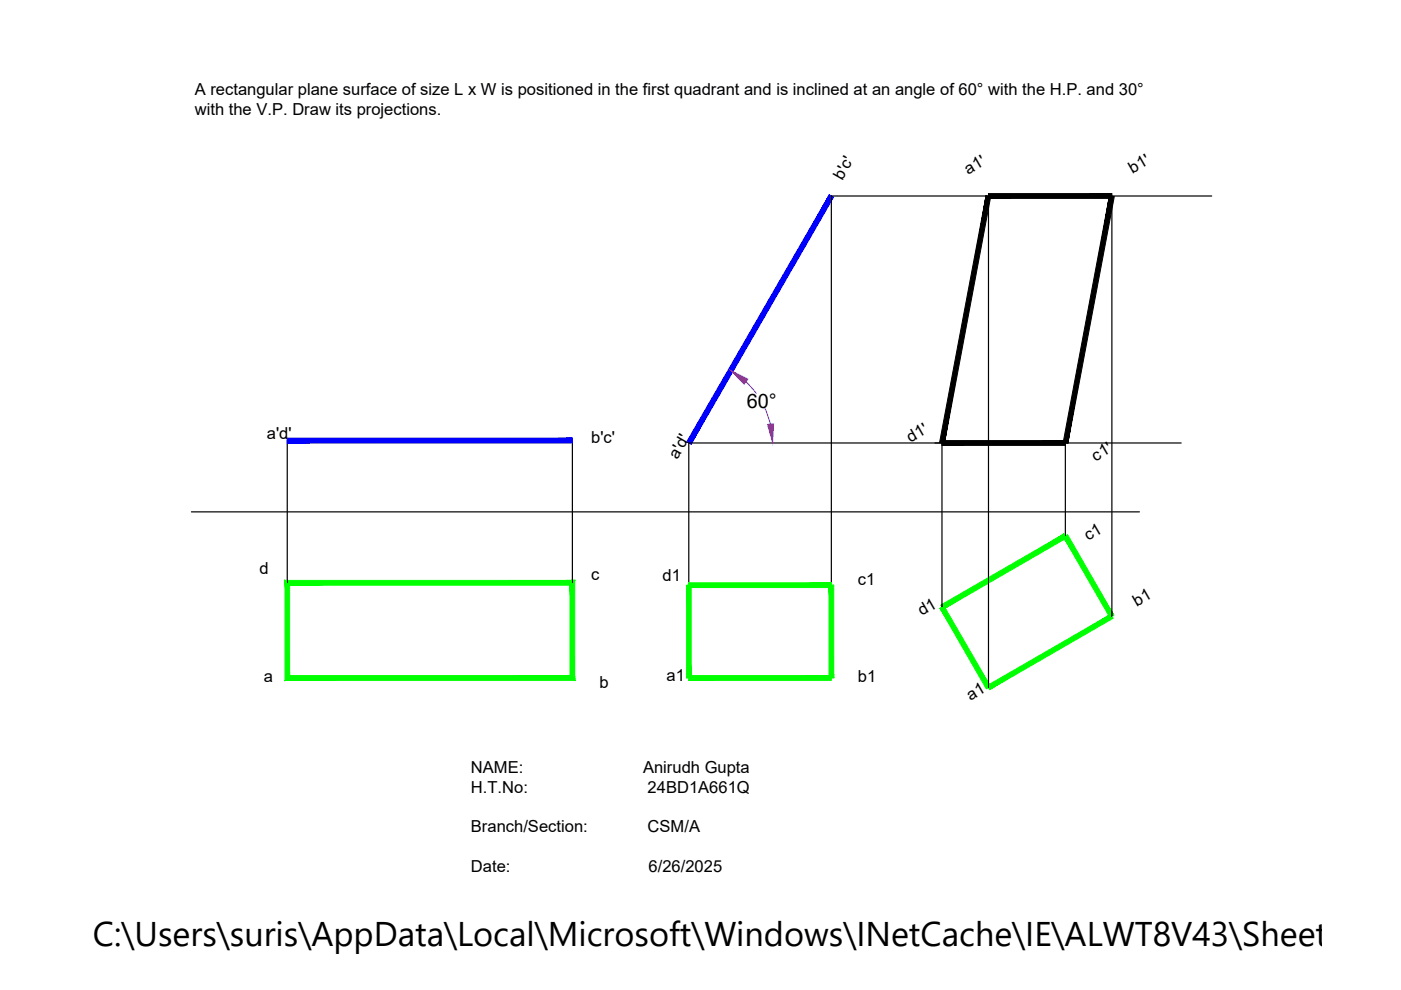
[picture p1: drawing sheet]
<svg xmlns="http://www.w3.org/2000/svg" width="297mm" height="210mm" viewBox="0 0 297 210" stroke-linecap="round" stroke-linejoin="round" font-family="sans-serif">
<!-- layer: 0 -->
<path d="M209.6 41.6v104.2M235.7 41.6v89.1M256.9 41.6h-80.6v102.1M60.9 93.4v30.2M121.4 93.4v30.2M199.7 93.9v34.8M225.9 93.9v19.7M250.4 93.9h-104.4v30.2M40.6 108.5h201" fill="none" stroke="#000" stroke-width=".25"/>
<g fill="#0f0" stroke="#0f0" stroke-width=".21">
<path d="M60.4 123l1 1.1 60.5-1.1zM61.4 124.1l60.5-1.1-1.1 1.1zM121.9 123l-1.1 1.1 1.1 20.2zM120.8 124.1l1.1 20.2-1.1-1.1zM60.4 144.3h61.5l-1.1-1.1zM61.4 143.2h59.4l-60.4 1.1zM60.4 123v21.3l1-1.1zM60.4 123l1 1.1v19.1z"/>
<path d="M146 123.6v1l30.3-1zM146 124.6l30.3-1v1z"/>
<path d="M145.6 124.1l.9 19.6v-19.6zM145.6 124.1l.9 19.6h-.9z"/>
<path d="M146 143.2v1.1l30.3-1.1zM146 144.3l30.3-1.1v1.1z"/>
<path d="M175.8 124.1l1 19.6v-19.6zM175.8 124.1l1 19.6h-1z"/>
<path d="M199.5 128.3l.5 .9 25.6-16zM200 129.2l25.6-16 .5 .9z"/>
<path d="M199.3 129l10.7 16.5-9.9-17zM199.3 129l10.7 16.5-.9 .5z"/>
<path d="M209.3 145.4l.5 .8 25.7-16zM209.8 146.2l25.7-16 .5 .9z"/>
<path d="M225.5 113.9l10.7 16.5-9.9-17zM225.5 113.9l10.7 16.5-.9 .5z"/>
</g>
<g fill="#00f" stroke="#00f" stroke-width=".21">
<path d="M60.9 92.9v1l60.5-1zM60.9 93.9l60.5-1v1z"/>
<path d="M175.8 41.3l-30.2 52.4 .9 .5zM175.8 41.3l.9 .5-30.2 52.4z"/>
</g>
<g fill="#000" stroke="#000" stroke-width=".21">
<path d="M209.6 41v1.1l26.1-1.1zM209.6 42.1l26.1-1.1v1.1z"/>
<path d="M209.1 41.5l-9.9 52.3 1 .2zM209.1 41.5l.9 .2-9.8 52.3z"/>
<path d="M199.7 93.4v1l26.2-1zM199.7 94.4l26.2-1v1z"/>
<path d="M235.2 41.5l-9.8 52.3 1 .2zM235.2 41.5l1 .2-9.8 52.3z"/>
</g>
<path d="M158.1 80.9l2.2 2.5M162.2 86.7l1.1 3.2" fill="none" stroke="#f0f" stroke-width=".25"/>
<g fill="#f0f" stroke="#f0f" stroke-width=".21">
<path d="M162.7 90l1.3-.1-.2 4z"/>
<path d="M154.9 78.5l3.7 1.9-.8 1.1z"/>
</g>
<text font-size="7.3" x="19.7" y="200.6">C:\Users\suris\AppData\Local\Microsoft\Windows\INetCache\IE\ALWT8V43\Sheet-6B[1</text>
<text font-size="4.2" x="158.3" y="86.5">60°</text>
<g font-size="3.5">
<text x="41.3" y="20.2">A rectangular plane surface of size L x W is positioned in the first quadrant and is inclined at an angle of 60° with the H.P. and 30°</text>
<text x="41.3" y="24.4">with the V.P. Draw its projections.</text>
<text x="178.6" y="38.4" transform="rotate(-60 178.6 38.4)">b'c'</text>
<text x="205.3" y="37.1" transform="rotate(-30 205.3 37.1)">a1'</text>
<text x="240.1" y="36.9" transform="rotate(-30 240.1 36.9)">b1'</text>
<text x="56.6" y="93.2">a'd'</text>
<text x="125.3" y="93.9">b'c'</text>
<text x="193.1" y="93.9" transform="rotate(-30 193.1 93.9)">d1'</text>
<text x="143.7" y="97.5" transform="rotate(-60 143.7 97.5)">a'd'</text>
<text x="232.3" y="97.9" transform="rotate(-30 232.3 97.9)">c1'</text>
<text x="230.7" y="114.8" transform="rotate(-30 230.7 114.8)">c1</text>
<text x="55" y="121.7">d</text>
<text x="125.3" y="122.9">c</text>
<text x="140.5" y="123.1">d1</text>
<text x="181.9" y="124">c1</text>
<text x="195.4" y="130.7" transform="rotate(-30 195.4 130.7)">d1</text>
<text x="241" y="128.6" transform="rotate(-30 241 128.6)">b1</text>
<text x="56" y="144.6">a</text>
<text x="127.1" y="145.9">b</text>
<text x="141.3" y="144.3">a1</text>
<text x="181.9" y="144.6">b1</text>
<text x="205.8" y="148.6" transform="rotate(-30 205.8 148.6)">a1</text>
<text x="99.9" y="163.8">NAME:</text>
<text x="136.3" y="163.8">Anirudh Gupta</text>
<text x="99.9" y="168">H.T.No:</text>
<text x="137.3" y="168">24BD1A661Q</text>
<text x="99.9" y="176.4">Branch/Section:</text>
<text x="137.3" y="176.4">CSM/A</text>
<text x="99.9" y="184.9">Date:</text>
<text x="137.5" y="184.9">6/26/2025</text>
</g>
</svg>
